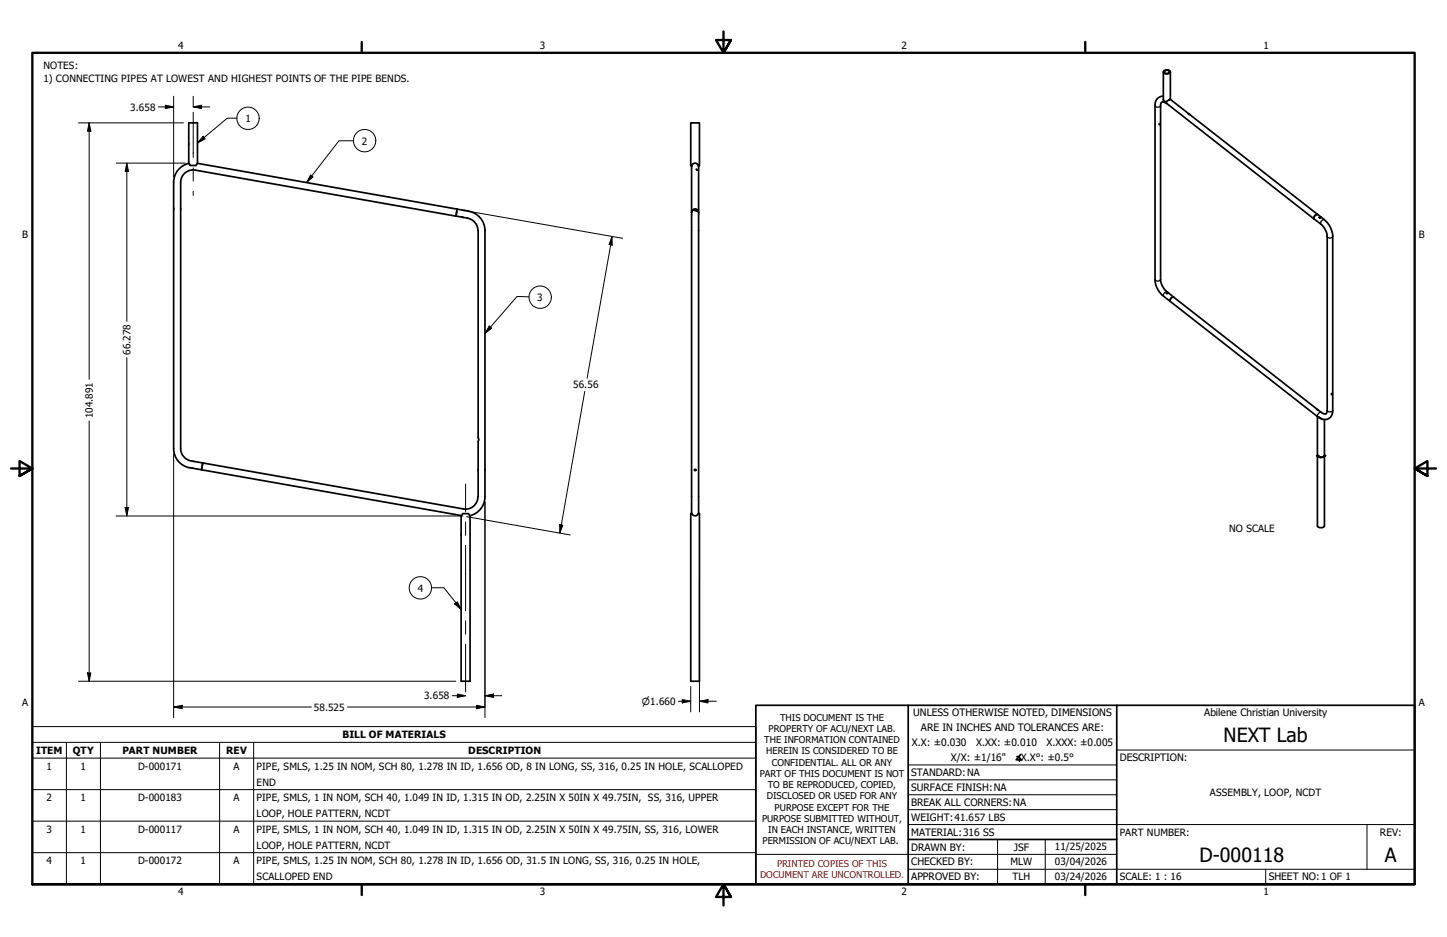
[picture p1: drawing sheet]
<svg xmlns="http://www.w3.org/2000/svg" width="432mm" height="279mm" viewBox="0 0 432 279" stroke-linecap="round" stroke-linejoin="round" font-family="sans-serif">
<!-- layer: Visible (ANSI) -->
<g fill="none" stroke="#000" stroke-width=".51">
<path d="M56.3 36.6h2.6v12.1l-.4 .6h-1.7l-.5-.6zM346.1 36.9l-.2 .2M347.2 21.5v8.2a.84 .84 0 0 0 .7 .6 .84 .84 0 0 0 .8-.5l.5-.1M347.2 21.3a1.24 1.24 0 0 1 2 .2 1.25 1.25 0 0 1-2-.1zM347.2 28.7a2.51 2.51 0 0 0-2.5 2.8v52.5l.5 1.7 .9 1.5 .7 .8 2.4 1.9M347.6 21.1a.79 .79 0 0 1 .8-.2 .79 .79 0 0 1 .5 .7 .88 .88 0 0 1-1.5-.3zM349.2 29.6l44 34.3M349.2 21.5v8.2M354.6 33.9l.4 .2zM56.4 48.7a5.8 5.8 0 0 0-4.6 5.7v79.3a5.8 5.8 0 0 0 4.8 5.8M58.9 48.7l77.5 13.7M206.4 49.3v103.9"/>
<path d="M206.4 49.3a1.04 1.04 0 0 1 1-.7 1.04 1.04 0 0 1 1 .7M206.4 49.3h-.3v-12.7h2.6v12.7h-.3M207.8 50.5l.4 .2zM208.4 49.3v103.9M136.1 64.5l-77.8-13.8a3.7 3.7 0 0 0-4.4 3.7v79.3a4.1 4.1 0 0 0 4 3.9l2.6 .4M136.1 64.5l2 .3a4.8 4.8 0 0 1 4.3 2.7l.2 1.2M136.4 62.4l3.6 .6M136.4 62.4l-.3 2.1M139.9 63a5.8 5.8 0 0 1 4.8 5.7v79.4a5.8 5.8 0 0 1-4.5 5.7M142.7 68.7v61.9l.2 .4-.2 .6v16.5M206.4 63.4a1.05 1.05 0 0 1 1-1 1.05 1.05 0 0 1 1.1 1M207.3 62.7h.3z"/>
<path d="M207.8 62.7l.4 .3zM392.1 65.3l-44.3-34.6a.85 .85 0 0 0-1.1-.2 .85 .85 0 0 0-.4 1v52.3l.4 1.2 .8 1.3 2.7 2.3M392.1 65.3l2.6 2 1.1 1.9 .2 1.1v52.2a.91 .91 0 0 1-.6 .9 .91 .91 0 0 1-1.1-.4l-44.1-34.4M393.2 63.9a1.12 1.12 0 0 0-1.1 1.4M393.2 63.9l3 2.6 .8 1.3 .7 2.2v52.4a2.43 2.43 0 0 1-3.4 2.5M393.7 64.9h.3l-.1-.2-.2 .2h.3M394 64.6l.3 .2zM348.1 87.4l.3 .1M348.4 87.2l.3 .2zM349.2 89.9l43.9 34.3M350.2 88.6a1.08 1.08 0 0 0-1 1.3M397.4 117.4l.2-.1-.2 .4z"/>
<path d="M397.4 117.3l-.1 .3M56.6 139.4l3.5 .7M60.5 138l-.4 2.1M60.5 138l77.8 13.8M393.1 122.1l.3 .2zM393.1 135.8v.1M393.1 135.9h.1M393.1 124.1v.1M393.1 124.1l1 .6M393.1 124.1l.2 .4 .8 .2M393.1 124.2v32.6a1.24 1.24 0 0 0 2.1 0v-31.7M393.3 136.1h.1"/>
<path d="M393.4 136.2l.2 .1M393.7 136.3h.2M394.1 136.3h.2M394.1 124.7l.6 .3M394.5 136.3h.2zM394.9 136.2l-.1 .1M395 136.1h.1M395.2 135.8v.1M395.2 135.9h.1M60.1 140.1l77.6 13.6M138 153.3l1.8-.1 .5 .6v49.3h-2.7v-49.3zM142.6 148.1a3.7 3.7 0 0 1-4.3 3.7"/>
<path d="M206.1 153.2h.3a1.08 1.08 0 0 0 1 .6 1.08 1.08 0 0 0 1-.6h.3v49.9h-2.6z"/>
<circle cx="346.1" cy="37" r=".17"/>
<circle cx="348.3" cy="87.4" r=".17"/>
<circle cx="207.4" cy="140.1" r=".22"/>
</g>
<g fill="#000">
<circle cx="393.1" cy="135.7" r=".25"/>
<circle cx="393.1" cy="135.8" r=".25"/>
<circle cx="393.1" cy="136" r=".25"/>
<circle cx="393.1" cy="135.9" r=".25"/>
<circle cx="393.2" cy="136" r=".25"/>
<circle cx="393.3" cy="136.1" r=".25"/>
<circle cx="393.4" cy="136.2" r=".25"/>
<circle cx="393.6" cy="136.3" r=".25"/>
<circle cx="393.7" cy="136.3" r=".25"/>
<circle cx="393.9" cy="136.3" r=".25"/>
<circle cx="394.1" cy="136.3" r=".25"/>
<circle cx="394.3" cy="136.3" r=".25"/>
<circle cx="394.5" cy="136.3" r=".25"/>
<circle cx="394.7" cy="136.3" r=".25"/>
<circle cx="394.8" cy="136.3" r=".25"/>
<circle cx="394.9" cy="136.2" r=".25"/>
<circle cx="395" cy="136.1" r=".25"/>
<circle cx="395.2" cy="136" r=".25"/>
<circle cx="395.2" cy="135.7" r=".25"/>
<circle cx="395.2" cy="135.8" r=".25"/>
<circle cx="395.2" cy="135.9" r=".25"/>
</g>
<!-- layer: Visible Narrow (ANSI) -->
<path d="M344.7 31.5a.99 .99 0 0 0 1.6 0M348.2 30.2v.7M395.2 65.5a1.12 1.12 0 0 0-1.1 1.3M396 70.5a.92 .92 0 0 0 .9 .5 .92 .92 0 0 0 .8-.5M344.7 83.3a.92 .92 0 0 0 .8 .5 .92 .92 0 0 0 .8-.5M348.2 87.4v.1M348.2 87a1.12 1.12 0 0 0-1 1.3M394.2 122.9a1.09 1.09 0 0 0-1.1 1.2M396 122.4a.99 .99 0 0 0 1.7 0" fill="none" stroke="#000" stroke-width=".38"/>
<!-- layer: Symbol (ANSI) -->
<g fill="none" stroke="#000" stroke-width=".3">
<path d="M70.7 35.2h-2.9l-8.9 7.5M60.6 40.6l.6 .8-2.3 1.3zM92.6 52.2l.8 .6-1.9 1.6zM105.5 42h-4.3l-9.7 12.4M146 97.2l.7 .7-2 1.5zM157.9 88.5l-3.6-.1-9.6 11M128.8 175.3h3.7l5.1 6.4M135.6 180.1l.9-.6 1.1 2.2zM9.7 221.4v-4.7h215.9v4.7M9.7 221.4h215.9v4.7M9.7 221.4v42.3h215.9v-37.6M9.7 226.1h215.9"/>
<path d="M9.7 235.5h215.9M19.8 221.4v42.3M30 221.4v42.3M65.5 221.4v42.3M75.7 221.4v42.3M9.7 244.9h215.9M9.7 254.3h215.9"/>
<circle cx="74" cy="35.3" r="3.3"/>
<circle cx="108.8" cy="41.9" r="3.3"/>
<circle cx="161.2" cy="88.6" r="3.3"/>
<circle cx="125.4" cy="175.3" r="3.3"/>
</g>
<!-- layer: Border (ANSI) -->
<path d="M107.9 12.5v3.2M215.9 9.4v6.3l-2.2-3.8h4.4l-2.2 3.8 2.2-3.8M323.8 12.5v3.2M3.3 139.7h6.4l-3.9-2.2v4.4l3.9-2.2-3.9 2.2M428.5 139.7h-6.4l3.9-2.2v4.4l-3.9-2.2 3.9 2.2M9.7 263.7v-248h412.4v248h-412.4h412.4M107.9 263.7v3.2M218.1 267.5l-2.2-3.8 2.2 3.8h-4.4l2.2-3.8v6.3M323.8 263.7v3.2" fill="none" stroke="#000" stroke-width=".7"/>
<!-- layer: Title (ANSI) -->
<path d="M271 228.1h62.2M271 232.5h62.2M271 237h62.2M333.2 223.6h88.9M225.6 254.8h107.6M271 245.9h151.1M271 259.2h151.1M271 241.4h62.2M297.7 250.3v13.4M311.9 250.3v13.4M377.7 259.2v4.5M407.9 245.9v13.3" fill="none" stroke="#000" stroke-width=".3"/>
<path d="M271 210.3h-45.4v53.4h45.4M333.2 210.3h-62.2v53.4h62.2M333.2 210.3h88.9v53.4h-88.9zM271 250.3h62.2" fill="none" stroke="#000" stroke-width=".51"/>
<!-- layer: Dimension (ANSI) -->
<g fill="none" stroke="#000" stroke-width=".3">
<path d="M23.4 36.6h31.3M26.6 36.6l.5 2.5h-1zM26.6 36.6v76.5M47.2 31.9h4.6M49.3 31.4l2.5 .5-2.5 .5zM51.8 28.7v24.1M57.7 31.9l2.4-.5v1zM57.7 28.7v3.2h4.9M34.7 48.6h20.5M37.8 48.6l.6 2.5h-1.1zM37.8 48.6v47.2M138 62.7l47.8 8.4"/>
<path d="M182.6 70.5l.1 2.6-1-.2zM182.6 70.5l-7.4 42.3M37.8 106.6v47.3M174.5 116.7l-7.4 42.2M26.6 125.5v77.6M51.8 135.3v78.7M34.7 153.9h103.4M37.3 151.3h1.1l-.6 2.6zM139.2 154.1l31 5.4M144.7 149.7v64.3M167 156.4l1 .2-.9 2.3zM208.7 172.6v39.7"/>
<path d="M23.4 203.1h112.6M26.1 200.7h1l-.5 2.4zM51.8 210.8l2.6-.5v1zM51.8 210.8h41.1M103.7 210.8h41M134.9 207.5h4M136.5 206.9l2.4 .6-2.4 .5zM142.2 210.3l2.5 .5-2.5 .5zM144.7 207.5l2.6-.6v1.1zM144.7 207.5h5M202.4 209.1h3.7M203.6 208.6l2.5 .5-2.5 .5z"/>
<path d="M206.1 204.7v7.6M208.7 209.1l2.6-.5v1zM208.7 209.1h5"/>
</g>
<g fill="#000">
<path d="M26.6 36.6l.5 2.5h-1zM49.3 31.4l2.5 .5-2.5 .5zM57.7 31.9l2.4-.5v1zM37.8 48.6l.6 2.5h-1.1zM182.6 70.5l.1 2.6-1-.2zM37.3 151.3h1.1l-.6 2.6zM167 156.4l1 .2-.9 2.3zM26.1 200.7h1l-.5 2.4zM51.8 210.8l2.6-.5v1zM136.5 206.9l2.4 .6-2.4 .5zM142.2 210.3l2.5 .5-2.5 .5zM144.7 207.5l2.6-.6v1.1z"/>
<path d="M203.6 208.6l2.5 .5-2.5 .5zM208.7 209.1l2.6-.5v1z"/>
</g>
<!-- layer: Symbol (ANSI) -->
<path d="M60.6 40.6l.6 .8-2.3 1.3zM92.6 52.2l.8 .6-1.9 1.6zM146 97.2l.7 .7-2 1.5zM135.6 180.1l.9-.6 1.1 2.2z" fill="#000"/>
<!-- layer: Centerline (ANSI) -->
<path d="M57.7 33.5v13.5M57.7 50v4M57.7 57v1.3M138.9 144.3v8.4M138.9 155.6v4M138.9 162.6v19.5M138.9 185.1v4M138.9 192.1v14.2" fill="none" stroke="#000" stroke-width=".3"/>
<g font-size="5.8">
<text x="365.1" y="221.4">NEXT Lab</text>
<text x="357.9" y="256.9">D-000118</text>
<text x="413.3" y="256.9">A</text>
</g>
<g font-size="3">
<text x="53.1" y="14.7">4</text>
<text x="161.1" y="14.7">3</text>
<text x="269" y="14.7">2</text>
<text x="377" y="14.7">1</text>
<text x="13" y="20.6">NOTES:</text>
<text x="13" y="24.3">1) CONNECTING PIPES AT LOWEST AND HIGHEST POINTS OF THE PIPE BENDS.</text>
<text x="38.9" y="33">3.658</text>
<text x="73.2" y="36.4">1</text>
<text x="107.9" y="43.1">2</text>
<text x="6.6" y="70.9">B</text>
<text x="423.4" y="70.9">B</text>
<text x="160.3" y="89.7">3</text>
<text x="39" y="105.9" transform="rotate(-90 39 105.9)">66.278</text>
<text x="171.1" y="115.8">56.56</text>
<text x="27.7" y="124.8" transform="rotate(-90 27.7 124.8)">104.891</text>
<text x="366.8" y="158.8">NO SCALE</text>
<text x="124.7" y="176.4">4</text>
<text x="126.6" y="208.5">3.658</text>
<text x="6.6" y="210.6">A</text>
<text x="93.7" y="211.9">58.525</text>
<text x="272.5" y="213.4">UNLESS OTHERWISE NOTED, DIMENSIONS</text>
<text x="359.3" y="213.4">Abilene Christian University</text>
<text x="423.4" y="210.6">A</text>
<text x="102.2" y="220.2">BILL OF MATERIALS</text>
<text x="274.8" y="218.1">ARE IN INCHES AND TOLERANCES ARE:</text>
<text x="10.8" y="224.9">ITEM</text>
<text x="21.7" y="224.9">QTY</text>
<text x="36.5" y="224.9">PART NUMBER</text>
<text x="67.5" y="224.9">REV</text>
<text x="139.7" y="224.9">DESCRIPTION</text>
<text x="272.1" y="222.5">X.X: ±0.030</text>
<text x="283.8" y="226.8">X/X: ±1/16&quot;</text>
<text x="291.3" y="222.5">X.XX: ±0.010</text>
<text x="303" y="226.8">∡X.X°: ±0.5°</text>
<text x="312.3" y="222.5">X.XXX: ±0.005</text>
<text x="334.1" y="226.9">DESCRIPTION:</text>
<text x="13.9" y="229.6">1</text>
<text x="24.1" y="229.6">1</text>
<text x="41.2" y="229.6">D-000171</text>
<text x="69.7" y="229.6">A</text>
<text x="76.6" y="229.6">PIPE, SMLS, 1.25 IN NOM, SCH 80, 1.278 IN ID, 1.656 OD, 8 IN LONG, SS, 316, 0.25 IN HOLE, SCALLOPED</text>
<text x="271.9" y="231.4">STANDARD:NA</text>
<text x="13.9" y="239">2</text>
<text x="24.1" y="239">1</text>
<text x="41.2" y="239">D-000183</text>
<text x="69.7" y="239">A</text>
<text x="76.6" y="234.3">END</text>
<text x="76.6" y="239">PIPE, SMLS, 1 IN NOM, SCH 40, 1.049 IN ID, 1.315 IN OD, 2.25IN X 50IN X 49.75IN, SS, 316, UPPER</text>
<text x="271.9" y="235.8">SURFACE FINISH:NA</text>
<text x="361.1" y="237.3">ASSEMBLY, LOOP, NCDT</text>
<text x="76.6" y="243.6">LOOP, HOLE PATTERN, NCDT</text>
<text x="271.9" y="244.7">WEIGHT:41.657 LBS</text>
<text x="271.9" y="240.3">BREAK ALL CORNERS:NA</text>
<text x="13.9" y="248.3">3</text>
<text x="24.1" y="248.3">1</text>
<text x="41.2" y="248.3">D-000117</text>
<text x="69.7" y="248.3">A</text>
<text x="76.6" y="248.3">PIPE, SMLS, 1 IN NOM, SCH 40, 1.049 IN ID, 1.315 IN OD, 2.25IN X 50IN X 49.75IN, SS, 316, LOWER</text>
<text x="271.9" y="249.2">MATERIAL:316 SS</text>
<text x="334.1" y="249.2">PART NUMBER:</text>
<text x="411.8" y="249.2">REV:</text>
<text x="13.9" y="257.7">4</text>
<text x="24.1" y="257.7">1</text>
<text x="41.2" y="257.7">D-000172</text>
<text x="69.7" y="257.7">A</text>
<text x="76.6" y="253">LOOP, HOLE PATTERN, NCDT</text>
<text x="76.6" y="257.7">PIPE, SMLS, 1.25 IN NOM, SCH 80, 1.278 IN ID, 1.656 OD, 31.5 IN LONG, SS, 316, 0.25 IN HOLE,</text>
<text x="271.9" y="253.6">DRAWN BY:</text>
<text x="302.5" y="253.6">JSF</text>
<text x="314.8" y="253.4">11/25/2025</text>
<text x="314.8" y="257.9">03/04/2026</text>
<text x="76.6" y="262.4">SCALLOPED END</text>
<text x="271.9" y="262.5">APPROVED BY:</text>
<text x="271.9" y="258.1">CHECKED BY:</text>
<text x="301.5" y="258.1">MLW</text>
<text x="302.1" y="262.5">TLH</text>
<text x="314.8" y="262.3">03/24/2026</text>
<text x="334.1" y="262.5">SCALE: 1 : 16</text>
<text x="378.6" y="262.5">SHEET NO:1 OF 1</text>
<text x="53.1" y="266.9">4</text>
<text x="161.1" y="266.9">3</text>
<text x="269" y="266.9">2</text>
<text x="377" y="266.9">1</text>
</g>
<text font-size="2.9" x="191.6" y="210.2">⌀1.660</text>
<g font-size="2.8">
<text x="232.8" y="214.9">THIS DOCUMENT IS THE</text>
<text x="228" y="221.6">THE INFORMATION CONTAINED</text>
<text x="229.4" y="218.3">PROPERTY OF ACU/NEXT LAB.</text>
<text x="228.6" y="225">HEREIN IS CONSIDERED TO BE</text>
<text x="226.7" y="231.7">PART OF THIS DOCUMENT IS NOT</text>
<text x="230.3" y="228.3">CONFIDENTIAL. ALL OR ANY</text>
<text x="228.8" y="238.4">DISCLOSED OR USED FOR ANY</text>
<text x="229.2" y="235">TO BE REPRODUCED, COPIED,</text>
<text x="227.4" y="245">PURPOSE SUBMITTED WITHOUT,</text>
<text x="231.1" y="241.7">PURPOSE EXCEPT FOR THE</text>
<text x="227.6" y="251.8">PERMISSION OF ACU/NEXT LAB.</text>
<text x="229.2" y="248.4">IN EACH INSTANCE, WRITTEN</text>
</g>
<g font-size="2.8" fill="#f00">
<text x="226.8" y="261.9">DOCUMENT ARE UNCONTROLLED.</text>
<text x="231.9" y="258.6">PRINTED COPIES OF THIS</text>
</g>
</svg>
